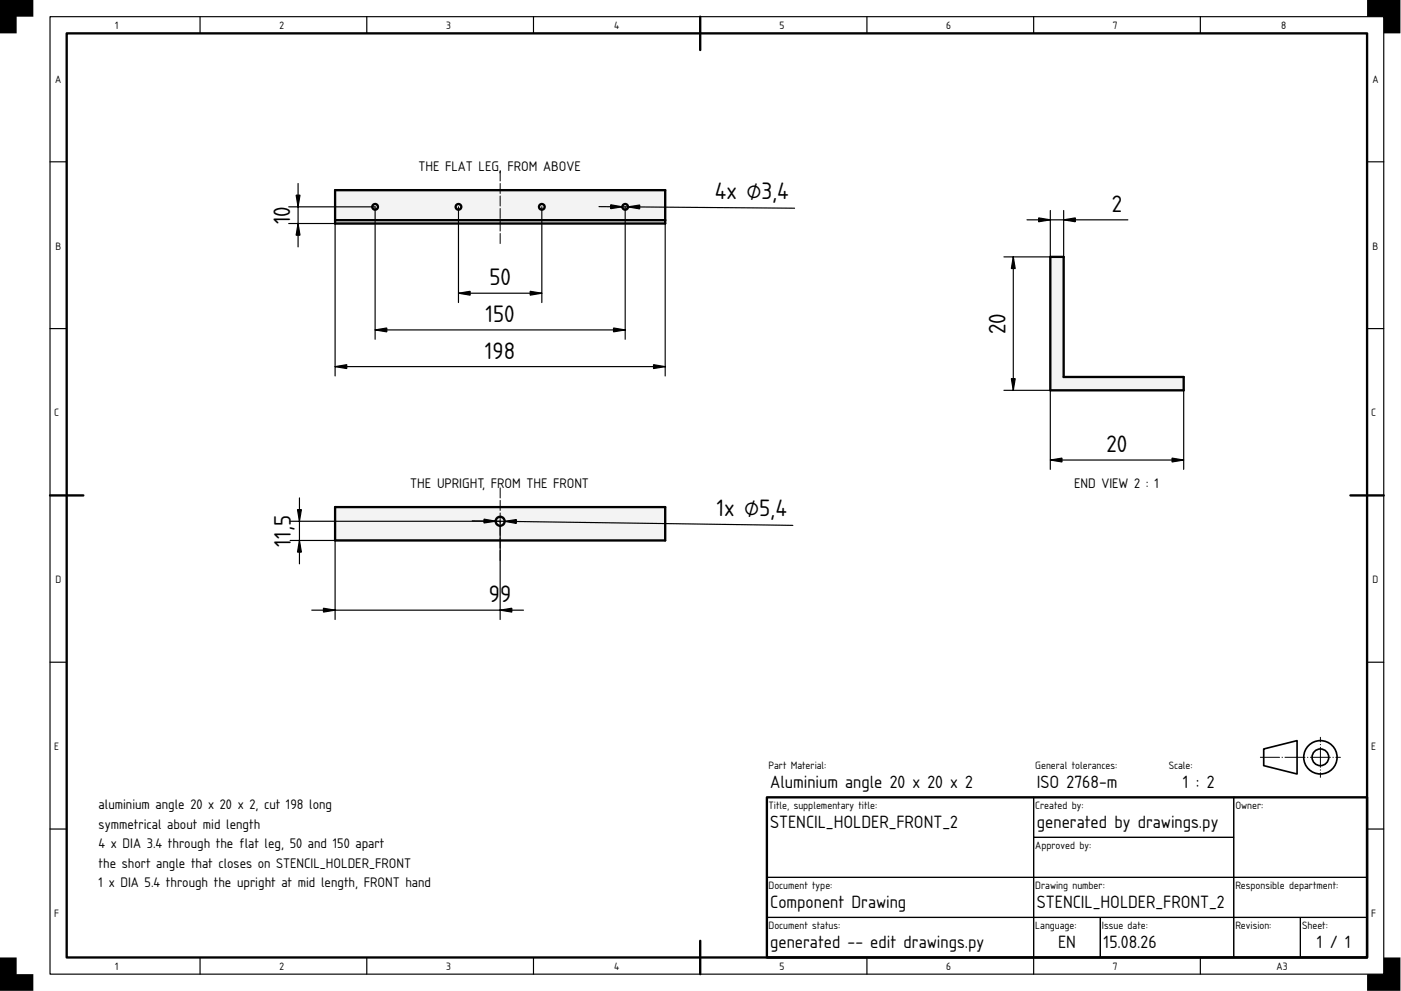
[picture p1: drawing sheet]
<svg xmlns="http://www.w3.org/2000/svg" width="420mm" height="297mm" viewBox="0 0 420 297" stroke-linecap="round" stroke-linejoin="round" font-family="sans-serif">
<g fill="#000">
<path d="M0 0h10v5h-5v5h-5zM410 0h10v10h-5v-5h-5zM0 287h5v5h5v5h-10zM415 287h5v10h-10v-5h5z"/>
<path d="M0 0h420v297h-420zM0 0v297h420v-297z"/>
</g>
<path d="M20 10h390v277h-390zM210 5v10M15 148.5h10M405 148.5h10M230 239h180v48h-180zM210 282v10" fill="none" stroke="#000" stroke-width=".7"/>
<g fill="none" stroke="#000" stroke-width=".35">
<path d="M15 5h400v287h-400zM60 5v5M110 5v5M160 5v5M260 5v5M310 5v5M360 5v5M15 48.5h5M410 48.5h5M15 98.5h5M410 98.5h5M15 198.5h5"/>
<path d="M410 198.5h5M230 239h80v24h-80zM310 239h60v12h-60zM370 239h40v24h-40zM15 248.5h5M310 251h60v12h-60zM410 248.5h5M230 263h80v12h-80zM230 275h80v12h-80zM310 263h60v12h-60zM310 275h20v12h-20zM330 275h40v12h-40z"/>
<path d="M370 275h20v12h-20zM370 263h40v12h-40zM390 275h20v12h-20zM60 287v5M110 287v5M160 287v5M260 287v5M310 287v5M360 287v5"/>
</g>
<g fill="none" stroke="#000" stroke-width=".5">
<path d="M379 224.5l10-2.5v10l-10-2.5z"/>
<circle cx="396" cy="227" r="5"/>
<circle cx="396" cy="227" r="2.5"/>
</g>
<path d="M378 227h24" fill="none" stroke="#000" stroke-width=".3" stroke-dasharray="6 .7 .1 .7" stroke-dashoffset=".2"/>
<path d="M396 233v-12" fill="none" stroke="#000" stroke-width=".3" stroke-dasharray="6 .7 .1 .7" stroke-dashoffset="4.6"/>
<g fill="#f1f3f5">
<path d="M100.5 57h99v10h-99z" fill-rule="evenodd"/>
<path d="M100.5 57h99v9h-99z" fill-rule="evenodd"/>
<path d="M100.5 66h99v1h-99z" fill-rule="evenodd"/>
<circle cx="112.5" cy="62" r=".85"/>
<circle cx="162.5" cy="62" r=".85"/>
<circle cx="137.5" cy="62" r=".85"/>
<circle cx="187.5" cy="62" r=".85"/>
</g>
<path d="M150 51v22" fill="none" stroke="#f1f3f5" stroke-width=".3"/>
<g fill="none" stroke="#000" stroke-width=".7">
<path d="M100.5 57h99v10h-99zM100.5 66h99"/>
<circle cx="112.5" cy="62" r=".85"/>
<circle cx="137.5" cy="62" r=".85"/>
<circle cx="162.5" cy="62" r=".85"/>
<circle cx="187.5" cy="62" r=".85"/>
</g>
<path d="M150 73v-22" fill="none" stroke="#000" stroke-width=".3" stroke-dasharray="3 .7"/>
<path d="M89.4 55v19M86.6 62h25.9v39.7M86.6 67h25.9M100.5 66v46.7M137.5 62v28.7M162.5 62v28.7M179.6 61.9l58.7 .5M187.5 62v39.7M199.5 66v46.7M112.5 98.9h75M137.5 87.9h25M100.5 109.9h99" fill="none" stroke="#000" stroke-width=".35"/>
<path d="M88.8 58.5h1.2l-.6 3.5zM89.4 67l.6 3.5h-1.2zM183.1 61.4l3.5 .6-3.5 .5zM188.3 62l3.5-.6v1.2zM112.5 98.9l3.5-.6v1.2zM137.5 87.9l3.5-.6v1.2zM159 87.3l3.5 .6-3.5 .6zM184 98.3l3.5 .6-3.5 .6zM100.5 109.9l3.5-.6v1.2zM196 109.3l3.5 .6-3.5 .6z" fill="#000" stroke="#000" stroke-width=".35"/>
<g fill="#f1f3f5">
<path d="M100.5 152h99v10h-99z" fill-rule="evenodd"/>
<circle cx="150" cy="156.2" r="1.35"/>
</g>
<path d="M150 146v22" fill="none" stroke="#f1f3f5" stroke-width=".3"/>
<g fill="none" stroke="#000" stroke-width=".7">
<path d="M100.5 152h99v10h-99z"/>
<circle cx="150" cy="156.2" r="1.35"/>
</g>
<path d="M150 168v-22" fill="none" stroke="#000" stroke-width=".3" stroke-dasharray="3 .7"/>
<path d="M87 156.2h63v29.5M89.8 149.2v19.8M100.5 156.2v29.5M141.6 156.1l96.2 1.4M87 162h63M93.5 182.9h63.5" fill="none" stroke="#000" stroke-width=".35"/>
<path d="M89.2 152.7h1.2l-.6 3.5zM145.2 155.6l3.4 .6-3.5 .6zM151.3 156.3l3.6-.6-.1 1.2zM89.8 162l.6 3.5h-1.2zM97 182.3l3.5 .6-3.5 .6zM150 182.9l3.5-.6v1.2z" fill="#000" stroke="#000" stroke-width=".35"/>
<path d="M315 77h4v36h36v4h-40z" fill-rule="evenodd" fill="#f1f3f5"/>
<path d="M315 77h4v36h36v4h-40z" fill="none" stroke="#000" stroke-width=".7"/>
<path d="M303.9 77v40M308 65.9h30.2M315 63.1v13.9h-13.9M319 63.1v13.9M301.1 117h13.9v23.7M355 117v23.7M315 137.9h40" fill="none" stroke="#000" stroke-width=".35"/>
<path d="M303.9 77l.6 3.5h-1.2zM311.5 65.3l3.5 .6-3.5 .6zM319 65.9l3.5-.6v1.2zM303.3 113.5h1.2l-.6 3.5zM315 137.9l3.5-.6v1.2zM351.5 137.3l3.5 .6-3.5 .6z" fill="#000" stroke="#000" stroke-width=".35"/>
<g font-size="6.7">
<text x="214.4" y="59.6">4x ⌀3,4</text>
<text x="333.4" y="63.6">2</text>
<text x="87.1" y="67.2" transform="rotate(-90 87.1 67.2)">10</text>
<text x="146.8" y="85.6">50</text>
<text x="145.6" y="96.6">150</text>
<text x="301.6" y="100.1" transform="rotate(-90 301.6 100.1)">20</text>
<text x="145.4" y="107.6">198</text>
<text x="331.9" y="135.6">20</text>
<text x="214.9" y="154.5" transform="rotate(1 214.9 154.5)">1x ⌀5,4</text>
<text x="87.2" y="161.6" transform="rotate(-90 87.2 161.6)">1,5</text>
<text x="87.2" y="163.9" transform="rotate(-90 87.2 163.9)">1</text>
<text x="146.6" y="180.6">99</text>
</g>
<g font-size="5">
<text x="231" y="236.2">Aluminium angle 20 x 20 x 2</text>
<text x="311" y="236.2">ISO 2768-m</text>
<text x="354.8" y="236.2">1 : 2</text>
<text x="231" y="248.2">STENCIL_HOLDER_FRONT_2</text>
<text x="311" y="248.2">generated by drawings.py</text>
<text x="231" y="272.2">Component Drawing</text>
<text x="311" y="272.2">STENCIL_HOLDER_FRONT_2</text>
<text x="231" y="284.2">generated -- edit drawings.py</text>
<text x="317.3" y="284.2">EN</text>
<text x="331" y="284.2">15.08.26</text>
<text x="394.9" y="284.2">1 / 1</text>
</g>
<g font-size="3.9">
<text x="125.5" y="51.2">THE FLAT LEG,</text>
<text x="152.2" y="51.2">FROM ABOVE</text>
<text x="123.1" y="146.2">THE UPRIGHT, FROM THE FRONT</text>
<text x="322.1" y="146.2">END VIEW 2 : 1</text>
<text x="29.6" y="242.5">aluminium angle 20 x 20 x 2, cut 198 long</text>
<text x="29.6" y="248.4">symmetrical about mid length</text>
<text x="29.6" y="254.2">4 x DIA 3.4 through the flat leg, 50 and 150 apart</text>
<text x="29.6" y="260.1">the short angle that closes on STENCIL_HOLDER_FRONT</text>
<text x="29.6" y="265.9">1 x DIA 5.4 through the upright at mid length, FRONT hand</text>
</g>
<g font-size="3">
<text x="34.5" y="8.8">1</text>
<text x="83.8" y="8.8">2</text>
<text x="133.8" y="8.8">3</text>
<text x="184.2" y="8.8">4</text>
<text x="233.8" y="8.8">5</text>
<text x="283.8" y="8.8">6</text>
<text x="333.8" y="8.8">7</text>
<text x="384.2" y="8.8">8</text>
<text x="16.6" y="24.8">A</text>
<text x="411.6" y="24.8">A</text>
<text x="16.6" y="74.8">B</text>
<text x="411.6" y="74.8">B</text>
<text x="16.3" y="124.8">C</text>
<text x="411.3" y="124.8">C</text>
<text x="16.6" y="174.8">D</text>
<text x="411.6" y="174.8">D</text>
<text x="16.3" y="224.8">E</text>
<text x="411.3" y="224.8">E</text>
<text x="230.5" y="230.6">Part Material:</text>
<text x="310.5" y="230.6">General tolerances:</text>
<text x="350.5" y="230.6">Scale:</text>
<text x="230.5" y="242.6">Title, supplementary title:</text>
<text x="310.5" y="242.6">Created by:</text>
<text x="370.5" y="242.6">Owner:</text>
<text x="310.5" y="254.6">Approved by:</text>
<text x="230.5" y="266.6">Document type:</text>
<text x="310.5" y="266.6">Drawing number:</text>
<text x="370.5" y="266.6">Responsible department:</text>
<text x="16.3" y="274.8">F</text>
<text x="411.3" y="274.8">F</text>
<text x="230.5" y="278.6">Document status:</text>
<text x="310.5" y="278.6">Language:</text>
<text x="330.5" y="278.6">Issue date:</text>
<text x="370.5" y="278.6">Revision:</text>
<text x="390.5" y="278.6">Sheet:</text>
<text x="34.5" y="290.8">1</text>
<text x="83.8" y="290.8">2</text>
<text x="133.8" y="290.8">3</text>
<text x="184.2" y="290.8">4</text>
<text x="233.8" y="290.8">5</text>
<text x="283.8" y="290.8">6</text>
<text x="333.8" y="290.8">7</text>
<text x="382.9" y="290.8">A3</text>
</g>
</svg>
